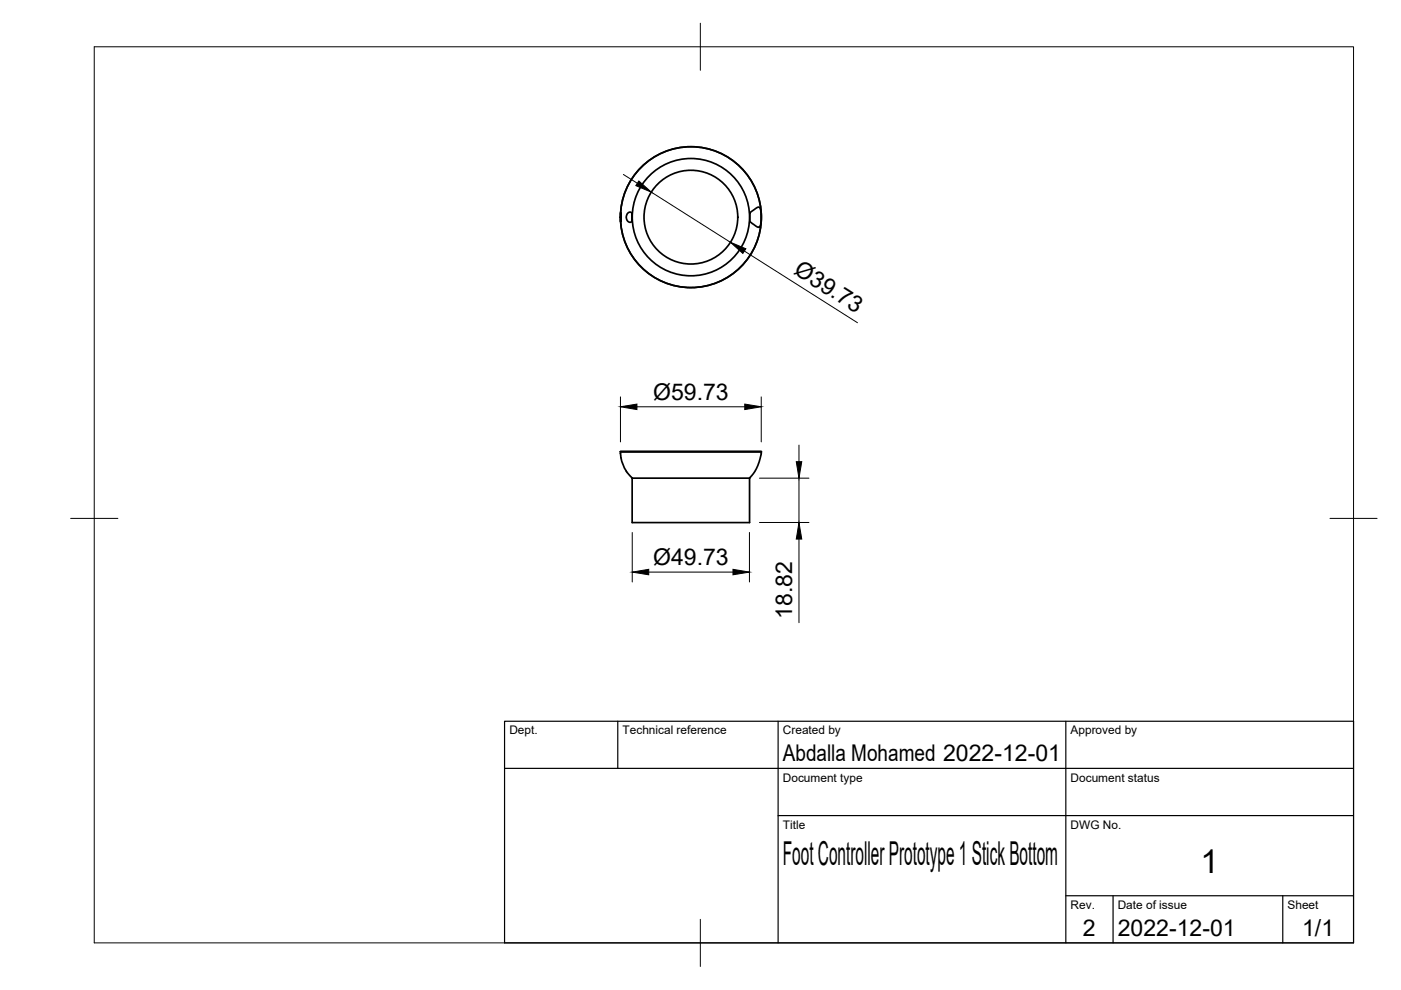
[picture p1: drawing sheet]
<svg xmlns="http://www.w3.org/2000/svg" width="297mm" height="210mm" viewBox="0 0 297 210" stroke-linecap="round" stroke-linejoin="round" font-family="sans-serif">
<!-- layer: Visible -->
<g fill="none" stroke="#000" stroke-width=".36">
<path d="M131.6 45.1v1.9zM133.1 45.2a.55 .55 0 0 1 .9 0v1.1a.56 .56 0 0 1-.3 .8l-.5-.1-.4-.7v-.5zM159.2 45l1.5-1.1 .4 .2 .2 .6 .1 1.9-.3 1.4-.4 .2-1-.7a1.33 1.33 0 0 1-.7-1.7v-.6zM131.5 95.7l29.9 .1zM131.5 96.1l.1 1M131.6 95.8v.3M131.7 97a6.4 6.4 0 0 0 1.3 3.2l1 1.1M161.4 95.8l-.3 1.5-.5 1.6-.8 1.4-.9 1.1M134 101.3l.1 .1M134 101.4h24.9v9.4h-24.9z"/>
<circle cx="146.5" cy="46" r="9.9"/>
<circle cx="146.5" cy="46" r="14.9"/>
<circle cx="146.5" cy="46" r="12.4"/>
</g>
<!-- layer: BORDER -->
<path d="M20 9.9h267v190h-267zM148.5 4.9v10M15 109.9h10M282 109.9h10M148.5 194.9v10" fill="none" stroke="#000" stroke-width=".21"/>
<!-- layer: TITLEBLOCK -->
<path d="M107 152.9h180v47h-180zM131 152.9v10M165 152.9v47M226 152.9v47M107 162.9h180M165 172.9h122M226 189.9h61M236 189.9v10M272 189.9v10" fill="none" stroke="#000" stroke-width=".25"/>
<!-- layer: FD_Dimensions -->
<g fill="none" stroke="#000" stroke-width=".21">
<path d="M132.2 37l2.9 1.9M138.1 40.7l16.8 10.7M157.8 53.2l24 15.2M131.6 84.2v9.5M135 86.2h22.9M161.4 84.2v9.5M169.4 94.4v3.5M134 112.9v10.5M158.9 112.9v10.5M161 101.4h10.5M161 110.8h10.5M169.4 101.4v9.4"/>
<path d="M169.4 114.3v17.7M137.5 121.3h17.9"/>
</g>
<path d="M135.4 38.4l2.7 2.3-3.3-1.3zM154.9 51.4l3.2 1.3-.6 1zM131.6 86.2l3.4-.5v1.1zM157.9 85.7l3.5 .5-3.5 .6zM168.8 97.9h1.2l-.6 3.5zM169.4 110.8l.6 3.5h-1.2zM134 121.3l3.5-.6v1.2zM155.4 120.7l3.5 .6-3.5 .6z" fill="#000" stroke="#000" stroke-width=".21"/>
<g font-size="7">
<text x="166" y="183.4">Foot Controller Prototype 1 Stick Bottom</text>
<text x="254.5" y="185.2">1</text>
</g>
<g font-size="4.9">
<text x="168.1" y="57.9" transform="rotate(32 168.1 57.9)">Ø39.73</text>
<text x="138.5" y="84.7">Ø59.73</text>
<text x="138.5" y="119.8">Ø49.73</text>
<text x="167.9" y="131.2" transform="rotate(-90 167.9 131.2)">18.82</text>
<text x="166" y="161.4">Abdalla Mohamed 2022-12-01</text>
<text x="229.6" y="198.6">2</text>
<text x="237" y="198.4">2022-12-01</text>
<text x="276.1" y="198.6">1/1</text>
</g>
<g font-size="2.5">
<text x="108" y="155.7">Dept.</text>
<text x="132" y="155.7">Technical reference</text>
<text x="166" y="155.7">Created by</text>
<text x="227" y="155.7">Approved by</text>
<text x="166" y="165.7">Document type</text>
<text x="227" y="165.7">Document status</text>
<text x="166" y="175.7">Title</text>
<text x="227" y="175.7">DWG No.</text>
<text x="227" y="192.7">Rev.</text>
<text x="237" y="192.7">Date of issue</text>
<text x="273" y="192.7">Sheet</text>
</g>
</svg>
